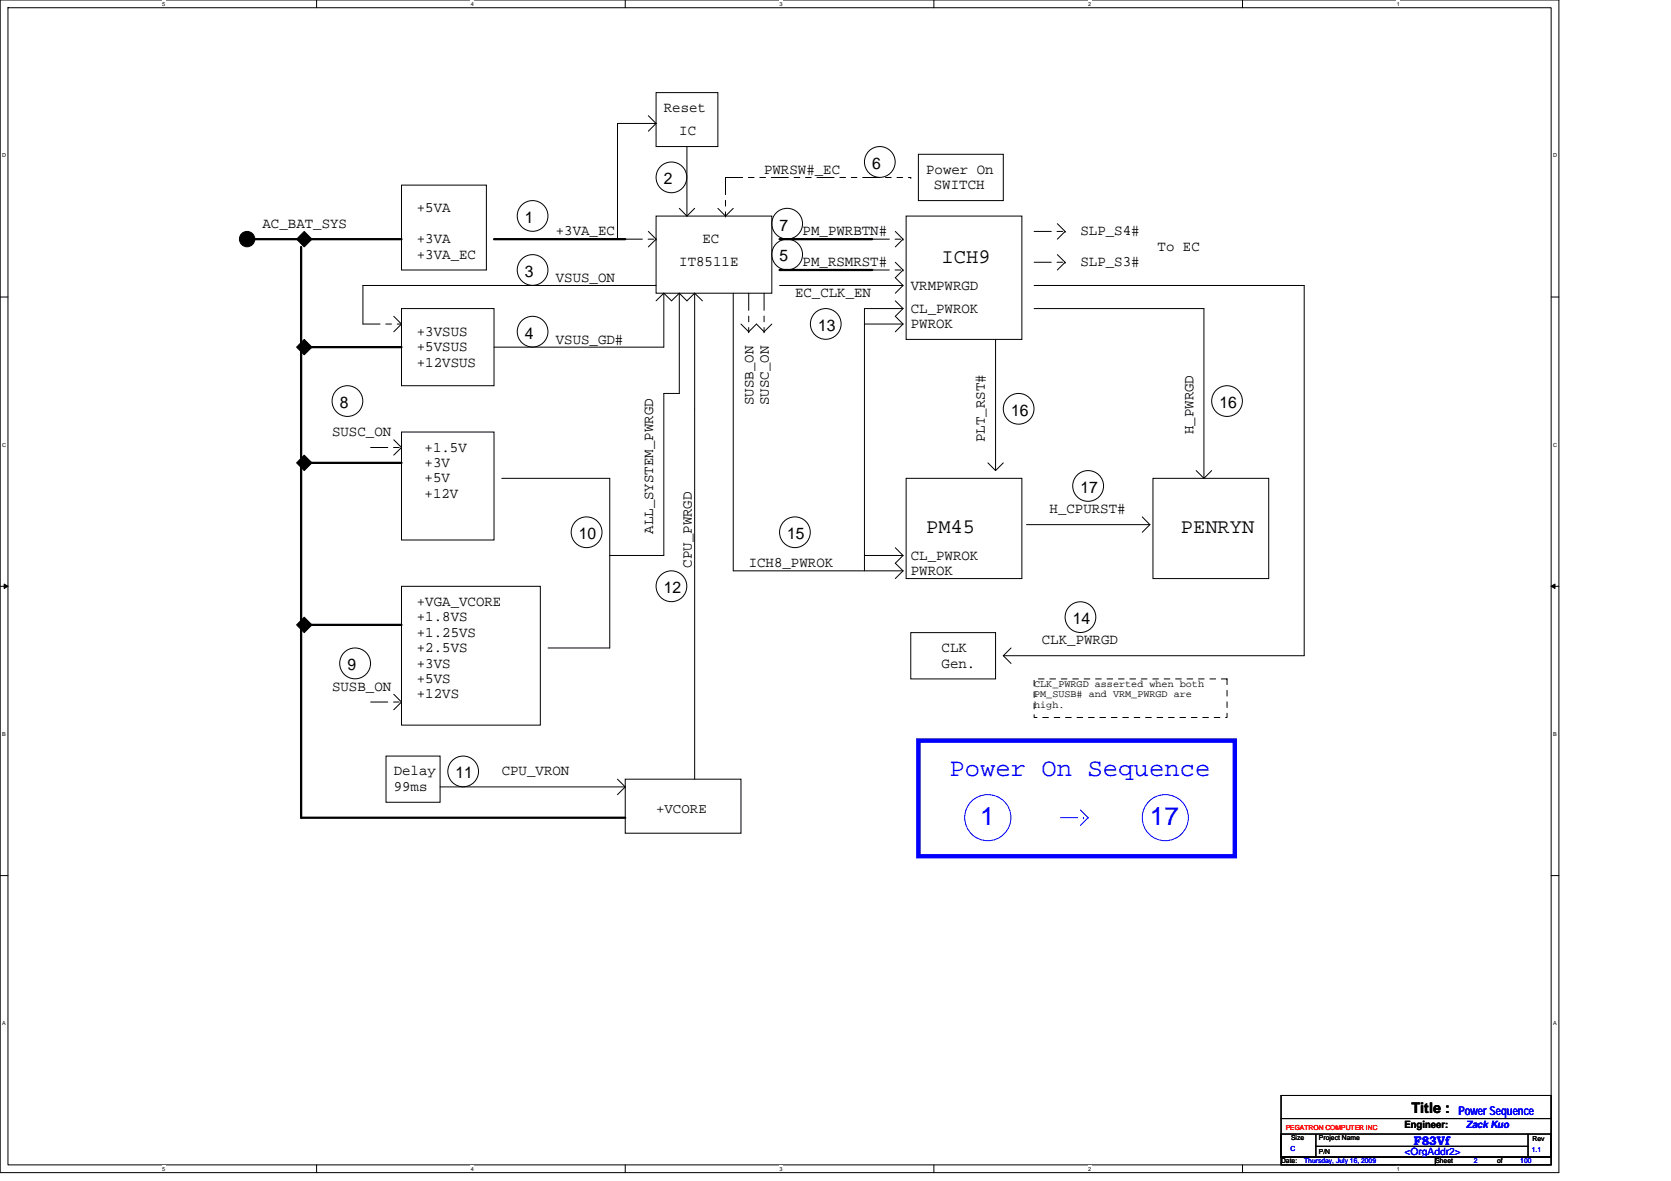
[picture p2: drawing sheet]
<svg xmlns="http://www.w3.org/2000/svg" width="297mm" height="210mm" viewBox="0 0 297 210" stroke-linecap="round" stroke-linejoin="round" font-family="sans-serif">
<path d="M0 0h277.1v208.5h-277.1zM1.4 1.4h274.3v205.7h-274.3z" fill="none" stroke="#000" stroke-width=".18"/>
<g fill="#fff">
<path d="M28.8 .1h.6v1.1h-.6z"/>
<path d="M28.8 207.3h.6v1.1h-.6z"/>
</g>
<path d="M56.3 0v1.4M56.3 207.1v1.4" fill="none" stroke="#000" stroke-width=".18"/>
<g fill="#fff">
<path d="M83.7 .1h.6v1.1h-.6z"/>
<path d="M83.7 207.3h.6v1.1h-.6z"/>
</g>
<path d="M111.1 0v1.4M111.1 207.1v1.4" fill="none" stroke="#000" stroke-width=".18"/>
<g fill="#fff">
<path d="M138.6 .1h.5v1.1h-.5z"/>
<path d="M138.6 207.3h.5v1.1h-.5z"/>
</g>
<path d="M166 0v1.4M166 207.1v1.4" fill="none" stroke="#000" stroke-width=".18"/>
<g fill="#fff">
<path d="M193.4 .1h.6v1.1h-.6z"/>
<path d="M193.4 207.3h.6v1.1h-.6z"/>
</g>
<path d="M220.9 0v1.4M220.9 207.1v1.4" fill="none" stroke="#000" stroke-width=".18"/>
<g fill="#fff">
<path d="M248.3 .1h.6v1.1h-.6z"/>
<path d="M248.3 207.3h.6v1.1h-.6z"/>
<path d="M.4 27.1h.7v1.1h-.7z"/>
<path d="M276.1 27.1h.7v1.1h-.7z"/>
<path d="M.4 78.5h.7v1.1h-.7z"/>
<path d="M276.1 78.5h.7v1.1h-.7z"/>
</g>
<path d="M0 52.8h1.4M275.7 52.8h1.4" fill="none" stroke="#000" stroke-width=".18"/>
<g fill="#fff">
<path d="M.4 130h.7v1.1h-.7z"/>
<path d="M276.1 130h.7v1.1h-.7z"/>
</g>
<path d="M0 104.2h1.4M275.7 104.2h1.4" fill="none" stroke="#000" stroke-width=".18"/>
<path d="M.7 103.8l.7 .4-.7 .4zM275.7 104.2l.7-.4v.8z" fill="#000" stroke="#000" stroke-width=".18"/>
<g fill="#fff">
<path d="M.4 181.4h.7v1.1h-.7z"/>
<path d="M276.1 181.4h.7v1.1h-.7z"/>
</g>
<g fill="none" stroke="#000" stroke-width=".18">
<path d="M116.6 16.5h11v9.6h-11zM71.4 32.9h15.1v15.1h-15.1zM115.2 20.6l1.4 1.3M116.6 21.9h-6.8v20.6M116.6 38.4h20.6v13.7h-20.6zM116.6 21.9l-1.4 1.4M120.8 37l1.3 1.4M122.1 26.1v12.3M123.5 37l-1.4 1.4M130.3 37l-1.3 1.4-1.4-1.4M161.1 38.4h20.5v21.9h-20.5zM163.3 27.4h15v8.3h-15z"/>
<path d="M188 39.8l1.3 1.3-1.3 1.4M70 56.2l1.4 1.4-1.4 1.4M71.4 54.9h16.4v13.7h-16.4zM115.2 41.1l1.4 1.4-1.4 1.4M116.6 50.8h-52.1v6.8M118 52.1l-1.4 1.4M118 52.1l1.4 1.4 1.4-1.4M118 52.1v9.6h-30.2M120.8 52.1v17.9h-2.8v28.8h-9.6M120.8 52.1l1.3 1.4 1.4-1.4M123.5 52.1v86.4M123.5 52.1l1.4 1.4"/>
<path d="M130.3 52.1v49.4h30.2M131.7 57.6l1.4 1.4 1.4-1.4 1.3 1.4 1.4-1.4M138.6 50.8h21.9M153.7 57.6h6.8M159.1 53.5l1.4 1.4M159.1 41.1l1.4 1.4-1.4 1.4M159.1 46.6l1.4 1.4-1.4 1.4 1.4 1.4M160.5 50.8l-1.4 1.3M160.5 54.9h-6.8v46.6M160.5 54.9l-1.4 1.3 1.4 1.4M160.5 57.6l-1.4 1.4M183.8 54.9h30.2v30.1"/>
<path d="M183.8 50.8h48v65.8h-53.5M188 45.3l1.3 1.3-1.3 1.4M70 78.2l1.4 1.4-1.4 1.3M71.4 76.8h16.4v19.2h-16.4zM177 60.3v23.4M89.2 85h19.2v30.2h-11M153.7 98.8h6.8M159.1 97.4l1.4 1.4M160.5 98.8l-1.4 1.3 1.4 1.4M161.1 85h20.5v17.9h-20.5zM175.6 82.3l1.4 1.4M178.3 82.3l-1.3 1.4"/>
<path d="M182.5 93.3h21.9M203 91.9l1.4 1.4M204.4 93.3l-1.4 1.3M205 85h20.5v17.9h-20.5zM212.6 83.7l1.4 1.3M215.4 83.7l-1.4 1.3M71.4 104.2h24.7v24.7h-24.7zM160.5 101.5l-1.4 1.4M161.9 112.5h15.1v8.2h-15.1zM178.3 116.6l1.4 1.4M179.7 115.2l-1.4 1.4M68.6 134.4h9.6v8.2h-9.6z"/>
<path d="M70 123.4l1.4 1.4-1.4 1.4M78.2 139.9h32.9M109.8 138.5l1.3 1.4M111.1 138.5h20.6v9.6h-20.6zM111.1 139.9l-1.3 1.4M0 155.7h1.4M275.7 155.7h1.4M227.7 194.8h48v10.9h-48zM227.7 198.9h48M227.7 201.6h6.2v4.1h-6.2zM227.7 205.7h27.5v1.4h-27.5zM233.9 203.8h37.7"/>
<path d="M234 201.6h37.6M255.2 205.7h20.5v1.4h-20.5zM271.6 201.6h4.1v4.1h-4.1z"/>
<circle cx="94.7" cy="38.4" r="2.73"/>
<circle cx="119.4" cy="31.5" r="2.73"/>
<circle cx="139.9" cy="39.8" r="2.73"/>
<circle cx="156.4" cy="28.8" r="2.74"/>
<circle cx="94.7" cy="48" r="2.73"/>
<circle cx="94.7" cy="59" r="2.73"/>
<circle cx="139.9" cy="45.3" r="2.73"/>
<circle cx="146.8" cy="57.6" r="2.73"/>
<circle cx="61.8" cy="71.3" r="2.73"/>
<circle cx="181.1" cy="72.7" r="2.73"/>
<circle cx="218.1" cy="71.3" r="2.73"/>
<circle cx="104.3" cy="94.6" r="2.74"/>
<circle cx="141.3" cy="94.6" r="2.73"/>
<circle cx="193.4" cy="86.4" r="2.74"/>
<circle cx="63.1" cy="118" r="2.75"/>
<circle cx="119.3" cy="104.2" r="2.74"/>
<circle cx="192.1" cy="109.7" r="2.73"/>
<circle cx="82.3" cy="137.2" r="2.73"/>
</g>
<g fill="none" stroke="#000" stroke-width=".18" stroke-dasharray="3 1 1 1 1 1">
<path d="M129 31.6h32.9M129 31.6v6.8M129 38.4h.1M161.9 31.6h.1M64.5 57.6h6.9M71.4 57.6h.1M111.1 42.5h5.5M116.6 42.5h.1M133.1 52.1v6.9M133.1 59h.1M135.8 52.1v6.9M135.8 59h.1"/>
<path d="M155 42.5h5.5M155 48h5.5M160.5 42.5h.1M160.5 48h.1M183.8 41.1h5.5M183.8 46.6h5.5M189.3 41.1h.1M189.3 46.6h.1M65.9 79.6h5.5M71.4 79.6h.1M65.9 124.8h5.5M71.4 124.8h.1"/>
</g>
<g fill="#000" stroke="#000" stroke-width=".18">
<path d="M54.1 41.1l1.4 1.4-1.4 1.4-1.4-1.4z" fill-rule="evenodd"/>
<path d="M54.1 60.3l1.4 1.4-1.4 1.4-1.4-1.4z" fill-rule="evenodd"/>
<path d="M54.1 80.9l1.4 1.4-1.4 1.4-1.4-1.4z" fill-rule="evenodd"/>
<path d="M54.1 109.7l1.4 1.4-1.4 1.4-1.4-1.4z" fill-rule="evenodd"/>
<circle cx="43.9" cy="42.5" r="1.37"/>
</g>
<path d="M43.9 42.5h27.5M53.5 43.9v101.5h57.6M87.8 42.5h23.3M138.6 42.5h16.4M138.6 48h16.4M54.9 61.7h16.5M54.9 82.3h16.5M54.9 111.1h16.5" fill="none" stroke="#000" stroke-width=".4"/>
<g fill="none" stroke="#00f" stroke-width=".18">
<path d="M192.1 144l1.3 1.4-1.3 1.4"/>
<circle cx="175.6" cy="145.4" r="4.1"/>
<circle cx="207.1" cy="145.4" r="4.1"/>
</g>
<path d="M183.8 120.7h34.3v6.9h-34.3z" fill="none" stroke="#000" stroke-width=".18" stroke-dasharray="1 1 1 1 1 1 1 1"/>
<path d="M188.5 145.4h4.1M192.6 145.4h.1" fill="none" stroke="#00f" stroke-width=".18" stroke-dasharray="3 1 1 1 1 1"/>
<path d="M163.3 131.7h56.2v20.6h-56.2z" fill="none" stroke="#00f" stroke-width=".8"/>
<g font-size="4.5" fill="#00f">
<text x="168.8" y="138">Power On Sequence</text>
<text x="174.2" y="146.7">1</text>
<text x="204.4" y="146.7">17</text>
</g>
<g font-size="3.7">
<text x="167.4" y="46.8">ICH9</text>
<text x="164.6" y="94.8">PM45</text>
<text x="209.9" y="94.8">PENRYN</text>
</g>
<g font-size="2.9">
<text x="118" y="32.8">2</text>
<text x="155" y="30">6</text>
<text x="93.3" y="39.6">1</text>
<text x="138.6" y="41">7</text>
<text x="138.6" y="46.5">5</text>
<text x="93.3" y="49.2">3</text>
<text x="145.4" y="58.8">13</text>
<text x="93.3" y="60.2">4</text>
<text x="60.4" y="72.5">8</text>
<text x="179.7" y="73.9">16</text>
<text x="216.8" y="72.5">16</text>
<text x="192.1" y="87.6">17</text>
<text x="102.9" y="95.9">10</text>
<text x="140" y="95.9">15</text>
<text x="118" y="105.5">12</text>
<text x="190.7" y="110.9">14</text>
<text x="61.8" y="119.2">9</text>
<text x="81" y="138.4">11</text>
</g>
<g font-size="2.6">
<text x="118" y="19.9">Reset</text>
<text x="120.8" y="24">IC</text>
<text x="135.8" y="30.9">PWRSW#_EC</text>
<text x="164.6" y="30.9">Power On</text>
<text x="166" y="33.7">SWITCH</text>
<text x="46.7" y="40.5">AC_BAT_SYS</text>
<text x="74.1" y="37.8">+5VA</text>
<text x="98.8" y="41.9">+3VA_EC</text>
<text x="142.7" y="41.9">PM_PWRBTN#</text>
<text x="192.1" y="41.9">SLP_S4#</text>
<text x="74.1" y="43.2">+3VA</text>
<text x="74.1" y="46">+3VA_EC</text>
<text x="120.8" y="47.4">IT8511E</text>
<text x="124.9" y="43.2">EC</text>
<text x="142.7" y="47.4">PM_RSMRST#</text>
<text x="192.1" y="47.4">SLP_S3#</text>
<text x="205.8" y="44.6">To EC</text>
<text x="98.8" y="50.1">VSUS_ON</text>
<text x="141.3" y="52.9">EC_CLK_EN</text>
<text x="161.9" y="51.5">VRMPWRGD</text>
<text x="74.1" y="59.7">+3VSUS</text>
<text x="161.9" y="58.3">PWROK</text>
<text x="161.9" y="55.6">CL_PWROK</text>
<text x="74.1" y="62.4">+5VSUS</text>
<text x="74.1" y="65.2">+12VSUS</text>
<text x="98.8" y="61.1">VSUS_GD#</text>
<text x="59" y="77.5">SUSC_ON</text>
<text x="133.9" y="72" transform="rotate(-90 133.9 72)">SUSB_ON</text>
<text x="136.7" y="72" transform="rotate(-90 136.7 72)">SUSC_ON</text>
<text x="212.1" y="77.2" transform="rotate(-90 212.1 77.2)">H_PWRGD</text>
<text x="75.5" y="83">+3V</text>
<text x="75.5" y="80.3">+1.5V</text>
<text x="175.1" y="78.6" transform="rotate(-90 175.1 78.6)">PLT_RST#</text>
<text x="75.5" y="88.5">+12V</text>
<text x="75.5" y="85.8">+5V</text>
<text x="116.1" y="94.9" transform="rotate(-90 116.1 94.9)">ALL_SYSTEM_PWRGD</text>
<text x="186.6" y="91.2">H_CPURST#</text>
<text x="123" y="100.9" transform="rotate(-90 123 100.9)">CPU_PWRGD</text>
<text x="133.1" y="100.9">ICH8_PWROK</text>
<text x="161.9" y="99.5">CL_PWROK</text>
<text x="74.1" y="107.7">+VGA_VCORE</text>
<text x="161.9" y="102.2">PWROK</text>
<text x="74.1" y="110.4">+1.8VS</text>
<text x="74.1" y="113.2">+1.25VS</text>
<text x="74.1" y="118.7">+3VS</text>
<text x="74.1" y="116">+2.5VS</text>
<text x="167.4" y="116">CLK</text>
<text x="167.4" y="118.8">Gen.</text>
<text x="185.2" y="114.6">CLK_PWRGD</text>
<text x="59" y="122.8">SUSB_ON</text>
<text x="74.1" y="124.2">+12VS</text>
<text x="74.1" y="121.4">+5VS</text>
<text x="70" y="137.9">Delay</text>
<text x="89.2" y="137.9">CPU_VRON</text>
<text x="70" y="140.7">99ms</text>
<text x="250.9" y="197.9">Title :</text>
</g>
<text font-size="2.5" x="116.6" y="144.6">+VCORE</text>
<g font-size="2.2" fill="#00f">
<text x="251.3" y="203.5">F83Vf</text>
<text x="259.3" y="198.2">Power Sequence</text>
</g>
<g font-size="1.8">
<text x="183.8" y="122.1">CLK_PWRGD asserted when both</text>
<text x="183.8" y="124">PM_SUSB# and VRM_PWRGD are</text>
<text x="183.8" y="125.9">high.</text>
<text x="249.7" y="200.5">Engineer:</text>
</g>
<g font-size="1.8" fill="#00f">
<text x="260.6" y="200.5">Zack Kuo</text>
<text x="249.7" y="205.4">&lt;OrgAddr2&gt;</text>
</g>
<text font-size="1.2" fill="#f00" x="228.6" y="200.8">PEGATRON COMPUTER INC</text>
<g font-size="1.2">
<text x="229.5" y="202.8">Size</text>
<text x="234.5" y="202.8">Project Name</text>
<text x="272.4" y="202.9">Rev</text>
<text x="227.7" y="206.9">Date:</text>
<text x="234.5" y="205.2">P/N</text>
<text x="255.2" y="206.9">Sheet</text>
<text x="266.1" y="206.9">of</text>
</g>
<g font-size="1.2" fill="#00f">
<text x="229.4" y="204.7">C</text>
<text x="231.8" y="206.9">Thursday, July 16, 2009</text>
<text x="262" y="206.9">2</text>
<text x="270.3" y="206.9">100</text>
<text x="272.3" y="204.8">1.1</text>
</g>
<g font-size="1">
<text x="28.8" y="1">5</text>
<text x="83.7" y="1">4</text>
<text x="138.6" y="1">3</text>
<text x="193.4" y="1">2</text>
<text x="248.3" y="1">1</text>
<text x=".4" y="28">D</text>
<text x="276.1" y="28">D</text>
<text x=".4" y="79.4">C</text>
<text x="276.1" y="79.4">C</text>
<text x=".4" y="130.9">B</text>
<text x="276.1" y="130.9">B</text>
<text x=".4" y="182.3">A</text>
<text x="276.1" y="182.3">A</text>
<text x="28.8" y="208.2">5</text>
<text x="83.7" y="208.2">4</text>
<text x="138.6" y="208.2">3</text>
<text x="193.4" y="208.2">2</text>
<text x="248.3" y="208.2">1</text>
</g>
</svg>
